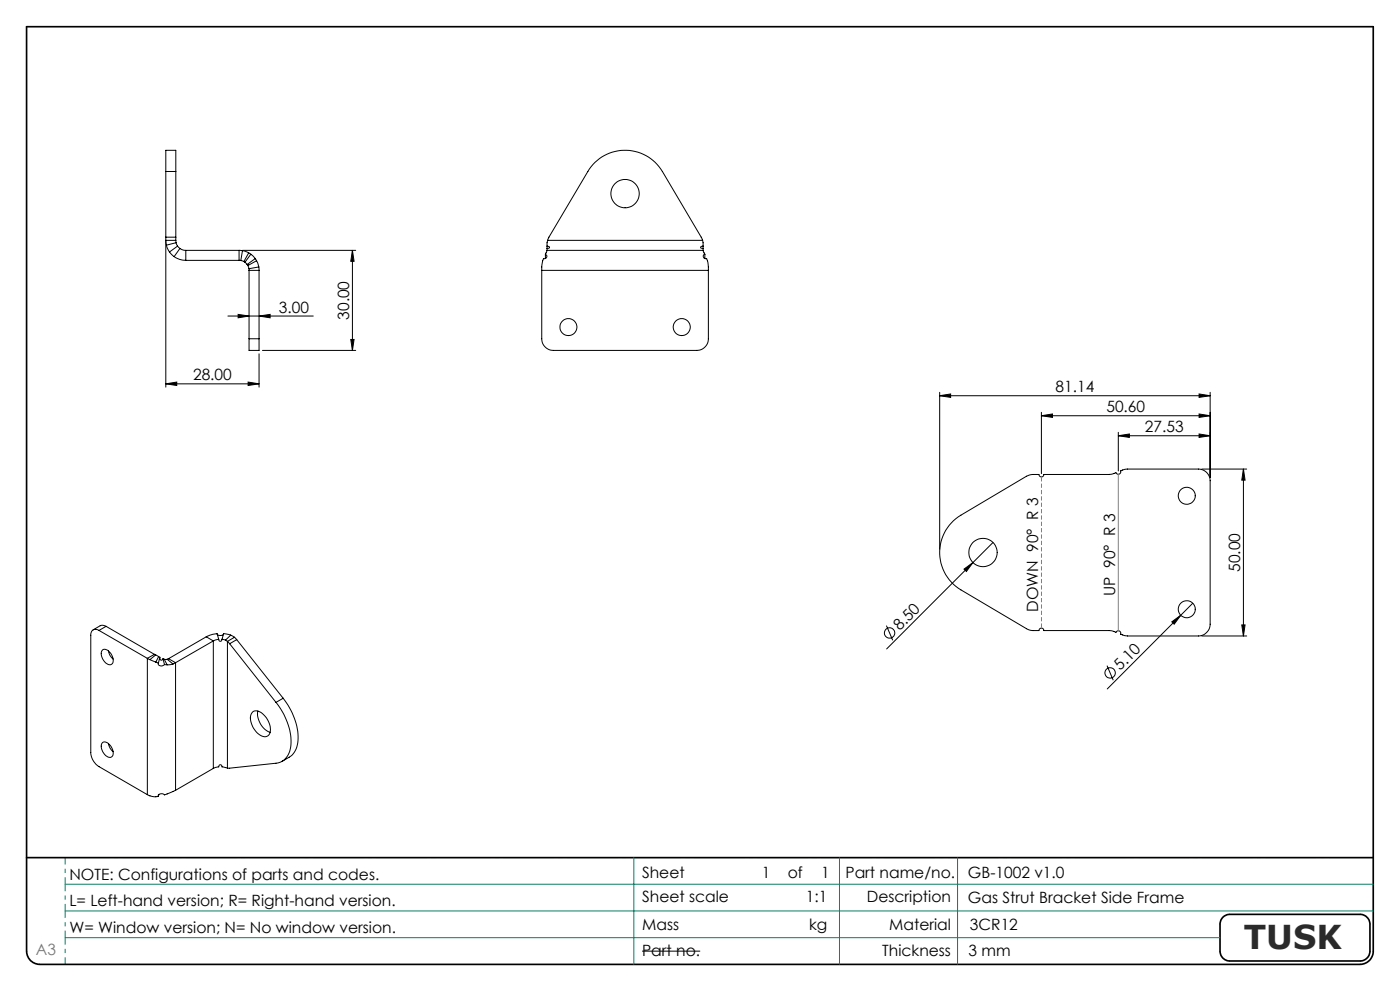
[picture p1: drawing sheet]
<svg xmlns="http://www.w3.org/2000/svg" width="420mm" height="297mm" viewBox="0 0 420 297" stroke-linecap="round" stroke-linejoin="round" font-family="sans-serif">
<g fill="none" stroke="#000" stroke-width=".3">
<path d="M49.7 51.4v-6.4h3v6.4M49.7 51.4h3M49.7 51.4v19.7M52.7 51.4v19.7M49.7 72l.2 1.5M49.7 71.1v.9M49.7 72h3M49.7 71.1h3M49.7 72.1v43.9M49.9 73.5l.9 2M50.8 75.5l1.4 1.4M52.2 76.9a5.8 5.8 0 0 0 3.5 1.1"/>
<path d="M52.7 71.1v.9M52.7 72l.1 .7M52.8 72.7l.5 1.1M52.8 72.7l-2.9 .8M53.3 73.8l.7 .7M53.3 73.8l-2.5 1.7M54 74.5l1.7 .5M54 74.5l-1.8 2.4M55.7 75v3M55.7 75h16M55.7 78h16M71.7 75l1 .1"/>
<path d="M71.7 78l.5 .1M71.7 75v3M72.2 78.1l1 .3M72.7 75h34M72.7 75.1l1.9 .7M72.7 75.1l-.5 3M73.2 78.4l.3 .2M73.5 78.6l.7 .7M74.2 79.3h.1M74.2 79.3l.2 .3M74.4 79.6l.3 .9M74.6 75.8l-1.4 2.6"/>
<path d="M74.6 75.8l.6 .4M75.2 76.2l1.4 1.3M75.2 76.2l-1.7 2.4M77 78.1l.6 1.9M77 78.1l-.4-.6-2.4 1.8M77 78.1l-2.6 1.5M105.7 75v30M105.7 75l.5 3.3h-1zM163.6 76.2a.71 .71 0 0 1 .4 .9 .71 .71 0 0 1-.9 .4l-.5 2-.1 1.5M163.6 76.2v1.3M164.1 75l-.5 1.2M164.1 73.8l.7 .1-.1 .5a.49 .49 0 0 0-.6 .6"/>
<path d="M164.1 75h46.8M164.1 73.8v.6M164.3 72l-.2 1.8M164.3 72l.3-.8 11.8-19.8a13 13 0 0 1 22.3 0l12.1 20.6M164.3 72h46.5M210.8 72l.1 1.8M210.9 75l.6 1.2M210.9 73.8l-.7 .2 .2 .4a.5 .5 0 0 1 .5 .6M210.9 73.8v.6M211.5 76.2a.7 .7 0 0 0-.4 .9 .7 .7 0 0 0 .9 .4l.4 1.2 .1 2.3M211.5 76.2v1.3M68.4 94.7h25.6"/>
<path d="M71.4 94.2l3.3 .5-3.3 .5zM74.7 80.5v.5M74.7 81h3M74.7 81v20.5M77.6 80l.1 1M77.6 80l-2.9 .5M77.7 94.7l3.3-.5v1zM77.7 81v20.5M162.5 81v20.5a3.5 3.5 0 0 0 3.5 3.5h43a3.5 3.5 0 0 0 3.5-3.5v-20.5M162.5 81h50M49.7 115l3.3-.5v1zM49.7 115h28"/>
<path d="M74.4 114.5l3.3 .5-3.3 .5zM74.7 101.5v3.5h3v-3.5M74.7 101.5h3M77.7 106v10M78.7 105h28M105.2 101.7h1l-.5 3.3zM281.9 118.6l3.3-.5v1zM281.9 117.6v47M281.9 118.6h81.1M359.7 118.1l3.3 .5-3.3 .5zM363 117.6v25.5M312.4 124.6l3.3-.5v1z"/>
<path d="M312.4 123.6v18.4M312.4 124.6h50.6M335.5 130.6l3.3-.5v1zM335.5 129.6v11.5M335.5 130.6h27.5M359.7 124.1l3.3 .5-3.3 .5zM359.7 130.1l3.3 .5-3.3 .5zM286 156.1l2.3-1.7 19.6-11.7 1.6-.5h2.2a.74 .74 0 0 0 .7 .7 .74 .74 0 0 0 .8-.7h19.5l2.1-.5a.76 .76 0 0 0 1 .4 .76 .76 0 0 0 .4-1l1.9-.5h21.4a3.5 3.5 0 0 1 3.5 3.5v43a3.6 3.6 0 0 1-3.5 3.5h-21.2l-2.1-.5a.76 .76 0 0 0-.4-1 .76 .76 0 0 0-1 .4l-1.9-.5h-19.7a.74 .74 0 0 0-.8-.8 .74 .74 0 0 0-.7 .8h-2l-1.5-.4-19.9-11.8a13 13 0 0 1-2.3-20.7zM360.5 140.6h13.5M373 140.6v50M373 140.6l.5 3.3h-1zM289.2 170.6l2.7-2-2 2.7z"/>
<path d="M297.9 162.6l-31.9 31.9M29.7 188.9a1.5 1.5 0 0 0-1.8-.1 1.5 1.5 0 0 0-.7 1.6v35.1a5.3 5.3 0 0 0 2.5 4.3l14.5 8.4M29.7 188.9l14.5 8.4M30.8 194.7a2.52 2.52 0 0 1 3 2.3 1.41 1.41 0 0 1-1 2.2 3.3 3.3 0 0 1-2.1-4.3zM31.8 187.7l-1.5-.3-2.4 1.4M31.8 187.7l-2.1 1.2M31.8 187.7l14.5 8.4M32.5 195.1a3.8 3.8 0 0 0 1.4 2.4M44.2 197.3l.8 .4M44.2 197.3v40.9M45 197.7l1.7 .7M46.3 196.1l.4 .2"/>
<path d="M46.3 196.1l-2.1 1.2M46.7 196.3l.9 .5M46.7 196.3l-1.7 1.4M46.7 198.4l.8 .3M47.5 198.7a.87 .87 0 0 0 .5 1 .87 .87 0 0 0 1.1-.3l.3-.2M47.6 196.8l.4 .2-.5 1.7M47.6 196.8l-.9 1.6M47.9 197.1l.1 .5a.45 .45 0 0 0 .5 .3 .45 .45 0 0 0 .4-.5M48.9 197.4l.5 1.8M48.9 197.4l.4 .2M49.3 197.6h.9M49.3 197.6l.8 1.6"/>
<path d="M49.4 199.2h.7M50.2 197.6l1.7 1.4M50.6 197.4l-.4 .2M50.6 197.4l2.1 1.2M51.9 199l-1.8 .2M52.7 198.6l-.8 .4M52.7 198.6v38.3M61.9 190.8l1.9-.7 1.3-.2 .5 1.7M61.9 190.8l-11.3 6.6M61.9 190.8l2.1 1.3M64 192.1l-11.3 6.5M64 192.1v38.2"/>
<path d="M65.6 191.6l-1.6 .5M65.6 191.6a.51 .51 0 0 0 .2 .5 .51 .51 0 0 0 .6 0l.2-.5M66.6 191.6l1.1 .2M67 190a1.28 1.28 0 0 1-1.8 .1M67.7 191.8l.5 .4M68.2 192.2l.7 .7M68.2 192.2v38M68.9 192.9l13.9 17.6M69.2 190.4l1.1 .6M69.2 190.4l-2.1-.5-.5 1.7M69.2 190.4l-1.5 1.4M70.3 191l.7 .7"/>
<path d="M70.3 191l-2.1 1.2M71 191.7l-2.1 1.2M71 191.7l13.9 17.6M265.9 187.5l1.9 4.4M332.1 199.5l1.9 4.4M351.5 186.4l2.7-2-2 2.7zM354.2 184.4l-22 22.1M357.8 180.8l-3.6 3.6M360.5 190.6h13.5M372.5 187.3h1l-.5 3.3zM75.8 213.4a2.93 2.93 0 0 1 3.8 1.4 4.9 4.9 0 0 1 1 5.5 2.56 2.56 0 0 1-3.7-.9 5.5 5.5 0 0 1-1.4-5.6zM77.4 213.1a6.1 6.1 0 0 0 3.6 6.4"/>
<path d="M82.8 210.5a17.5 17.5 0 0 1 4.1 14.6 4.9 4.9 0 0 1-4.1 3.6l-14.6 1.5M84.9 209.3a17.7 17.7 0 0 1 4.1 14.6 5.3 5.3 0 0 1-2.3 3l-2.1 1.3M84.9 209.3l-2.1 1.2M30.8 222.5a2.52 2.52 0 0 1 3 2.2 1.41 1.41 0 0 1-1 2.3 3.3 3.3 0 0 1-2.1-4.4zM32.5 222.8a4 4 0 0 0 1.4 2.5M44.2 238.2l.4 .1a4.7 4.7 0 0 0 2.9 .4M47.7 238.1l-.2 .6M52.7 236.9l-3.3 1.3a.98 .98 0 0 0-1.1-.4 .98 .98 0 0 0-.8 .9M64 230.3l-11.3 6.6M68.2 230.2l-.9-.3a.86 .86 0 0 1-1-.7 .52 .52 0 0 0-.7 .6l-1.6 .5M192.6 285.1h17.5"/>
<circle cx="187.5" cy="58" r="4.2"/>
<circle cx="170.5" cy="98" r="2.54"/>
<circle cx="204.5" cy="98" r="2.54"/>
<circle cx="356" cy="148.6" r="2.55"/>
<circle cx="294.9" cy="165.6" r="4.3"/>
<circle cx="266.9" cy="189.7" r="1.56"/>
<circle cx="356" cy="182.6" r="2.54"/>
<circle cx="333" cy="201.7" r="1.56"/>
</g>
<path d="M8 8h404v277a4 4 0 0 1-4 4h-396a4 4 0 0 1-4-4zM8 257h404M366.8 275l.5-.5 1.5-.5h39.2a3 3 0 0 1 3 3v8a3 3 0 0 1-3 3h-39a2.95 2.95 0 0 1-3-3v-8.2l.3-1z" fill="none" stroke="#000" stroke-width=".5"/>
<path d="M19.5 273v-8M19.5 265v-8M19.5 281v-8M19.5 281v8" fill="none" stroke="#0a7d64" stroke-width=".3" stroke-dasharray="15.2 1.3 1.3 1.3" stroke-dashoffset="13.1" stroke-linecap="butt"/>
<path d="M19.5 257h392.5" fill="none" stroke="#0a7d64" stroke-width=".3" stroke-dasharray="15.2 1.3 1.3 1.3" stroke-dashoffset="1.9" stroke-linecap="butt"/>
<path d="M312.4 142.9v45.3" fill="none" stroke="#808080" stroke-width=".3" stroke-dasharray="1.3 .6" stroke-dashoffset="-.1" stroke-linecap="butt"/>
<path d="M190.1 257v32M251.8 257v32M287.3 257v32M19.5 273h392.5M19.5 265h392.5M19.5 281h346.5" fill="none" stroke="#0a7d64" stroke-width=".3"/>
<path d="M335.5 142.1v47" fill="none" stroke="#808080" stroke-width=".3"/>
<g fill="#000">
<path d="M289.2 170.6l2.7-2-2 2.7zM351.5 186.4l2.7-2-2 2.7z"/>
<path d="M105.7 75l.5 3.3h-1zM105.2 101.7h1l-.5 3.3zM373 140.6l.5 3.3h-1zM372.5 187.3h1l-.5 3.3z"/>
<path d="M49.7 115l3.3-.5v1zM74.4 114.5l3.3 .5-3.3 .5zM71.4 94.2l3.3 .5-3.3 .5zM77.7 94.7l3.3-.5v1z"/>
<path d="M335.5 130.6l3.3-.5v1zM359.7 130.1l3.3 .5-3.3 .5z"/>
<path d="M359.7 124.1l3.3 .5-3.3 .5zM312.4 124.6l3.3-.5v1zM359.7 118.1l3.3 .5-3.3 .5zM281.9 118.6l3.3-.5v1z"/>
</g>
<text font-size="9.9" fill="#2a2a2a" x="373.1" y="284.4">TUSK</text>
<g font-size="4.7">
<text x="83.6" y="93.7">3.00</text>
<text x="104.7" y="95.8" transform="rotate(-90 104.7 95.8)">30.00</text>
<text x="57.9" y="114">28.00</text>
<text x="316.7" y="117.6">81.14</text>
<text x="331.9" y="123.6">50.60</text>
<text x="343.5" y="129.6">27.53</text>
<text x="372" y="171.4" transform="rotate(-90 372 171.4)">50.00</text>
<text x="334.5" y="178.6" transform="rotate(-90 334.5 178.6)">UP 90° R 3</text>
<text x="311.4" y="183.4" transform="rotate(-90 311.4 183.4)">DOWN 90° R 3</text>
<text x="269.9" y="189.1" transform="rotate(-45 269.9 189.1)">8.50</text>
<text x="336.1" y="201.1" transform="rotate(-45 336.1 201.1)">5.10</text>
<text x="20.8" y="263.6">NOTE: Configurations of parts and codes.</text>
<text x="192.6" y="263.2">Sheet</text>
<text x="228.5" y="263.2">1</text>
<text x="236.3" y="263.2">of</text>
<text x="246.4" y="263.3">1</text>
<text x="253.6" y="263.3">Part name/no.</text>
<text x="290.4" y="263.2">GB-1002 v1.0</text>
<text x="20.8" y="271.6">L= Left-hand version; R= Right-hand version.</text>
<text x="192.6" y="270.4">Sheet scale</text>
<text x="241.7" y="270.4">1:1</text>
<text x="260" y="270.4">Description</text>
<text x="290.4" y="270.6">Gas Strut Bracket Side Frame</text>
<text x="20.8" y="279.7">W= Window version; N= No window version.</text>
<text x="192.6" y="278.6">Mass</text>
<text x="242.7" y="278.6">kg</text>
<text x="266.8" y="278.6">Material</text>
<text x="291" y="278.6">3CR12</text>
<text x="192.6" y="286.4">Part no.</text>
<text x="264.7" y="286.4">Thickness</text>
<text x="290.6" y="286.4">3 mm</text>
</g>
<text font-size="4.7" fill="#787878" x="10.8" y="286.3">A3</text>
</svg>
